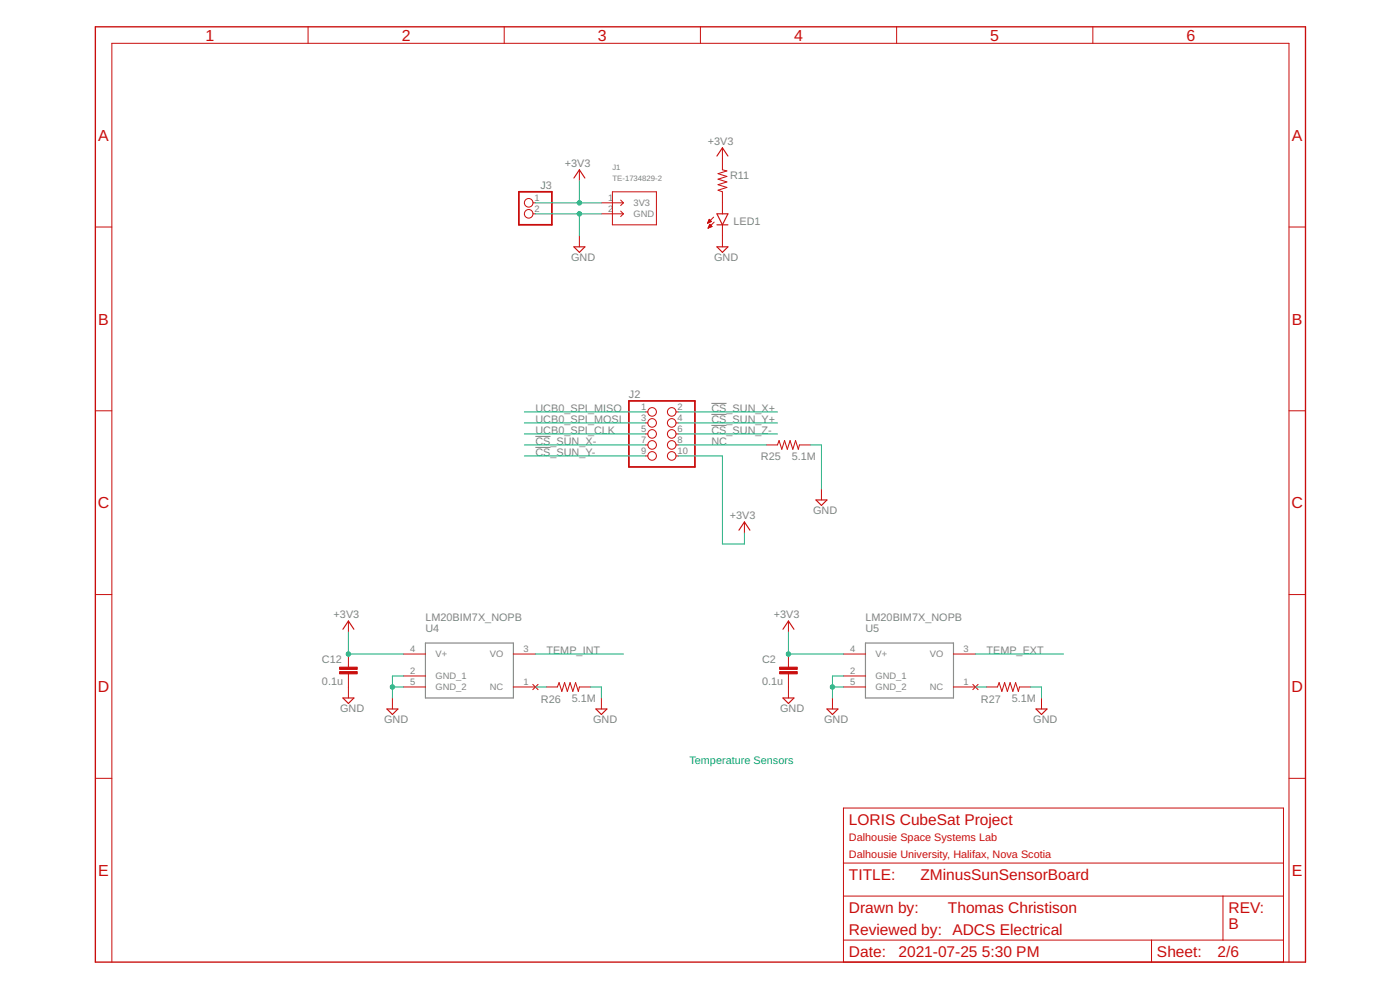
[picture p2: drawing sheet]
<svg xmlns="http://www.w3.org/2000/svg" width="420mm" height="297mm" viewBox="0 0 420 297" stroke-linecap="round" stroke-linejoin="round" font-family="sans-serif">
<path d="M127.7 192.9h26.4v16.5h-26.4zM259.7 192.9h26.5v16.5h-26.5z" fill="none" stroke="#808080" stroke-width=".34"/>
<path d="M160.7 130.9h4.5M160.7 134.2h4.5M213.5 121h4.5M213.5 124.3h4.5M213.5 127.6h4.5" fill="none" stroke="#808080" stroke-width=".3"/>
<path d="M28.6 8h363.2v280.7h-363.2z" fill="none" stroke="#c90d0c" stroke-width=".4"/>
<g fill="none" stroke="#c90d0c" stroke-width=".3">
<path d="M92.5 8v5M151.3 8v5M210.2 8v5M269.1 8v5M328 8v5M173.9 50.9v3.4M183.8 57.6h13.2v9.9h-13.2zM216.8 44.3v6.6l1.3 .4-2.6 .8 2.6 .8-2.6 .9 2.6 .8-2.6 .8 2.6 .8-2.6 .9 1.3 .5v6.6M28.6 68.1h5M160 60.9h.7M160 64.2h.7M173.9 70.8v3.3"/>
<path d="M180.5 60.9h6.6M180.5 64.2h6.6M186.3 60l.8 .9M186.3 63.3l.8 .9M187.1 60.9l-.8 .8M187.1 64.2l-.8 .8M212.4 66.9h.1M212.4 66.8h.4M212.5 66.6h.7M212.5 68.4h.1M212.6 66.4h.9M212.6 68.3h.4"/>
<path d="M212.7 66.3h.6M212.7 68.1h.7M212.7 66.1h.4M212.7 67.9h1M212.8 65.9h.2M212.8 67.8h.7M212.9 65.8l.6 .7-1.1 .5zM212.9 67.6h.4M213 67.4h.1M213 67.3l.7 .7-1.2 .5zM214.2 65.2l-1.8 1.8M214.3 66.6l-1.8 1.9"/>
<path d="M216.8 67.5v6.6M386.8 68.1h5M28.6 123.3h5M193.7 133.5h.7M193.7 123.6h.7M193.7 126.9h.7M193.7 130.2h.7M193.7 136.8h.7M202.9 133.5h.7M202.9 123.6h.7M202.9 126.9h.7M202.9 130.2h.7"/>
<path d="M202.9 136.8h.7M230 133.5h3.3l.5-1.3 .8 2.6 .9-2.6 .8 2.6 .8-2.6 .8 2.6 .9-2.6 .8 2.6 .3-1.3h3.3M386.8 123.3h5M223.4 156.6v3.3M246.5 146.7v3.3M28.6 178.4h5M386.8 178.4h5M104.6 186.3v3.3M104.6 196.2v4M121.1 196.2h6.6M154.1 196.2h6.6M236.6 186.3v3.3"/>
<path d="M236.6 196.2v4M253.1 196.2h6.6M286.2 196.2h6.6M104.6 202.2v7.2M117.8 209.4v3.3M121.1 202.8h6.6M121.1 206.1h6.6M154.1 206.1h6.6M159.9 205.3l1.6 1.6M161.5 205.3l-1.6 1.6M164 206.1h3.3l.5-1.3 .8 2.7 .8-2.7 .9 2.7 .8-2.7 .8 2.7 .8-2.7 .9 2.7 .3-1.4h3.3M180.5 209.4v3.3"/>
<path d="M236.6 202.2v7.2M249.8 209.4v3.3M253.1 202.8h6.6M253.1 206.1h6.6M286.2 206.1h6.6M292 205.3l1.5 1.6M293.5 205.3l-1.5 1.6M296.1 206.1h3.3l.4-1.3 .9 2.7 .8-2.7 .8 2.7 .8-2.7 .9 2.7 .8-2.7 .8 2.7 .4-1.4h3.3M312.6 209.4v3.3M28.6 233.5h5M386.8 233.5h5M253.1 242.4h132.1v46.3h-132.1z"/>
<path d="M253.1 259h132.1M253.1 268.9h132.1M367 268.9v13.2M33.6 288.7v-275.7h353.2v275.7M253.1 282.1h132.1M345.6 282.1v6.6"/>
<circle cx="158.7" cy="60.9" r="1.29"/>
<circle cx="158.7" cy="64.2" r="1.29"/>
<circle cx="195.7" cy="136.8" r="1.29"/>
<circle cx="195.7" cy="123.6" r="1.29"/>
<circle cx="195.7" cy="130.2" r="1.29"/>
<circle cx="195.7" cy="133.5" r="1.29"/>
<circle cx="195.7" cy="126.9" r="1.29"/>
<circle cx="201.6" cy="123.6" r="1.29"/>
<circle cx="201.6" cy="136.8" r="1.29"/>
<circle cx="201.6" cy="126.9" r="1.29"/>
<circle cx="201.6" cy="133.5" r="1.29"/>
<circle cx="201.6" cy="130.2" r="1.29"/>
</g>
<path d="M155.7 57.6h9.9v9.9h-9.9zM188.7 120.3h19.9v19.8h-19.9z" fill="none" stroke="#c90d0c" stroke-width=".53"/>
<g fill="none" stroke="#c90d0c" stroke-width=".34">
<path d="M172.2 53.4l1.7-2.5 1.6 2.5M215.2 46.8l1.6-2.5 1.7 2.5M172.2 74.1h3.3l-1.6 1.6zM215.2 64.2h3.3l-1.7 3.3zM215.2 67.5h3.3M215.2 74.1h3.3l-1.7 1.6zM221.8 159.1l1.6-2.5 1.7 2.5M244.9 150h3.3l-1.7 1.7zM102.9 188.8l1.7-2.5 1.6 2.5M235 188.8l1.6-2.5 1.7 2.5M102.9 209.4h3.3l-1.6 1.7zM116.1 212.7h3.3l-1.6 1.7z"/>
<path d="M178.8 212.7h3.3l-1.6 1.7zM235 209.4h3.3l-1.7 1.7zM248.2 212.7h3.3l-1.7 1.7zM310.9 212.7h3.3l-1.6 1.7z"/>
</g>
<g fill="#c90d0c" stroke="#c90d0c" stroke-width=".3">
<path d="M234 201.5h5.3v.7h-5.3z"/>
<path d="M234 200.2h5.3v.7h-5.3z"/>
<path d="M101.9 201.5h5.3v.7h-5.3z"/>
<path d="M101.9 200.2h5.3v.7h-5.3z"/>
</g>
<g fill="none" stroke="#0dab76" stroke-width=".3">
<path d="M173.9 54.3v6.6M160.7 60.9h19.8M160.7 64.2h19.8M173.9 64.2v6.6M157.4 126.9h36.3M157.4 130.2h36.3M157.4 123.6h36.3M157.4 133.5h36.3M157.4 136.8h36.3M203.6 126.9h29.7M203.6 130.2h29.7M203.6 123.6h29.7"/>
<path d="M203.6 133.5h26.4M203.6 136.8h13.2v26.4h6.6v-3.3M243.2 133.5h3.3v13.2M104.6 189.6v6.6h16.5M160.7 196.2h26.4M236.6 189.6v6.6h16.5M292.8 196.2h26.4M117.8 206.1h3.3M121.1 202.8h-3.3v6.6M160.7 206.1h3.3M177.2 206.1h3.3v3.3M249.8 206.1h3.3"/>
<path d="M253.1 202.8h-3.3v6.6M292.8 206.1h3.3M309.3 206.1h3.3v3.3"/>
</g>
<g fill="#0dab76" stroke="#0dab76" stroke-width=".3">
<circle cx="173.9" cy="60.9" r=".66"/>
<circle cx="104.6" cy="196.2" r=".66"/>
<circle cx="236.6" cy="196.2" r=".66"/>
<circle cx="173.9" cy="64.2" r=".66"/>
<circle cx="249.8" cy="206.1" r=".66"/>
<circle cx="117.8" cy="206.1" r=".66"/>
</g>
<g font-size="4.8" fill="#c90d0c">
<text x="61.7" y="12.2">1</text>
<text x="120.6" y="12.2">2</text>
<text x="179.4" y="12.2">3</text>
<text x="238.3" y="12.2">4</text>
<text x="297.2" y="12.2">5</text>
<text x="356.1" y="12.2">6</text>
<text x="29.5" y="42.2">A</text>
<text x="387.7" y="42.2">A</text>
<text x="29.5" y="97.4">B</text>
<text x="387.7" y="97.4">B</text>
<text x="29.4" y="152.5">C</text>
<text x="387.6" y="152.5">C</text>
<text x="29.4" y="207.7">D</text>
<text x="387.6" y="207.7">D</text>
<text x="29.5" y="262.8">E</text>
<text x="387.7" y="262.8">E</text>
</g>
<g font-size="4.7" fill="#c90d0c">
<text x="254.8" y="247.4">LORIS CubeSat Project</text>
<text x="254.8" y="263.9">TITLE:</text>
<text x="276.2" y="263.9">ZMinusSunSensorBoard</text>
<text x="254.8" y="273.8">Drawn by:</text>
<text x="284.5" y="273.8">Thomas Christison</text>
<text x="368.7" y="273.8">REV:</text>
<text x="254.8" y="280.4">Reviewed by: ADCS Electrical</text>
<text x="368.7" y="278.8">B</text>
<text x="254.8" y="287">Date:</text>
<text x="269.6" y="287">2021-07-25</text>
<text x="294.7" y="287">5:30 PM</text>
<text x="347.2" y="287">Sheet:</text>
<text x="365.4" y="287">2/6</text>
</g>
<g font-size="3.3" fill="#808080">
<text x="212.4" y="43.4">+3V3</text>
<text x="169.5" y="50">+3V3</text>
<text x="219.1" y="53.6">R11</text>
<text x="162.2" y="56.7">J3</text>
<text x="220.1" y="67.5">LED1</text>
<text x="171.4" y="78.2">GND</text>
<text x="214.3" y="78.2">GND</text>
<text x="188.7" y="119.5">J2</text>
<text x="160.7" y="123.6">UCB0_SPI_MISO</text>
<text x="213.5" y="123.6">CS_SUN_X+</text>
<text x="160.7" y="126.9">UCB0_SPI_MOSI</text>
<text x="160.7" y="130.2">UCB0_SPI_CLK</text>
<text x="213.5" y="126.9">CS_SUN_Y+</text>
<text x="213.5" y="130.2">CS_SUN_Z-</text>
<text x="160.7" y="133.5">CS_SUN_X-</text>
<text x="160.7" y="136.8">CS_SUN_Y-</text>
<text x="213.5" y="133.5">NC</text>
<text x="228.4" y="138.2">R25</text>
<text x="237.6" y="138.1">5.1M</text>
<text x="219" y="155.6">+3V3</text>
<text x="244.1" y="154.1">GND</text>
<text x="100.1" y="185.3">+3V3</text>
<text x="232.2" y="185.3">+3V3</text>
<text x="127.7" y="186.3">LM20BIM7X_NOPB</text>
<text x="127.7" y="189.6">U4</text>
<text x="259.7" y="186.3">LM20BIM7X_NOPB</text>
<text x="259.7" y="189.6">U5</text>
<text x="164" y="196.2">TEMP_INT</text>
<text x="296.1" y="196.2">TEMP_EXT</text>
<text x="96.6" y="199">C12</text>
<text x="228.7" y="199">C2</text>
<text x="96.6" y="205.6">0.1u</text>
<text x="228.7" y="205.6">0.1u</text>
<text x="102.1" y="213.6">GND</text>
<text x="162.3" y="210.8">R26</text>
<text x="171.6" y="210.7">5.1M</text>
<text x="234.1" y="213.6">GND</text>
<text x="294.4" y="210.8">R27</text>
<text x="303.7" y="210.7">5.1M</text>
<text x="115.3" y="216.9">GND</text>
<text x="178" y="216.9">GND</text>
<text x="247.4" y="216.9">GND</text>
<text x="310.1" y="216.9">GND</text>
</g>
<text font-size="3.3" fill="#0dab76" x="206.9" y="229.2">Temperature Sensors</text>
<g font-size="3.3" fill="#c90d0c">
<text x="254.8" y="252.4">Dalhousie Space Systems Lab</text>
<text x="254.8" y="257.3">Dalhousie University, Halifax, Nova Scotia</text>
</g>
<g font-size="2.8" fill="#808080">
<text x="160.4" y="60.4">1</text>
<text x="160.4" y="63.7">2</text>
<text x="182.5" y="60.4">1</text>
<text x="182.5" y="63.7">2</text>
<text x="190.1" y="61.9">3V3</text>
<text x="190.1" y="65.2">GND</text>
<text x="192.4" y="123.1">1</text>
<text x="203.3" y="123.1">2</text>
<text x="192.4" y="126.4">3</text>
<text x="192.4" y="129.7">5</text>
<text x="203.3" y="126.4">4</text>
<text x="203.3" y="129.7">6</text>
<text x="192.4" y="133">7</text>
<text x="192.4" y="136.3">9</text>
<text x="203.3" y="133">8</text>
<text x="203.3" y="136.3">10</text>
<text x="123.1" y="195.8">4</text>
<text x="130.7" y="197.2">V+</text>
<text x="147" y="197.2">VO</text>
<text x="157.1" y="195.8">3</text>
<text x="255.2" y="195.8">4</text>
<text x="262.8" y="197.2">V+</text>
<text x="279.1" y="197.2">VO</text>
<text x="289.2" y="195.8">3</text>
<text x="123.1" y="202.4">2</text>
<text x="130.7" y="203.8">GND_1</text>
<text x="255.2" y="202.4">2</text>
<text x="262.8" y="203.8">GND_1</text>
<text x="123.1" y="205.7">5</text>
<text x="130.7" y="207.1">GND_2</text>
<text x="147" y="207.1">NC</text>
<text x="157.1" y="205.7">1</text>
<text x="255.2" y="205.7">5</text>
<text x="262.8" y="207.1">GND_2</text>
<text x="279.1" y="207.1">NC</text>
<text x="289.2" y="205.7">1</text>
</g>
<g font-size="2.3" fill="#808080">
<text x="183.8" y="51">J1</text>
<text x="183.8" y="54.3">TE-1734829-2</text>
</g>
</svg>
